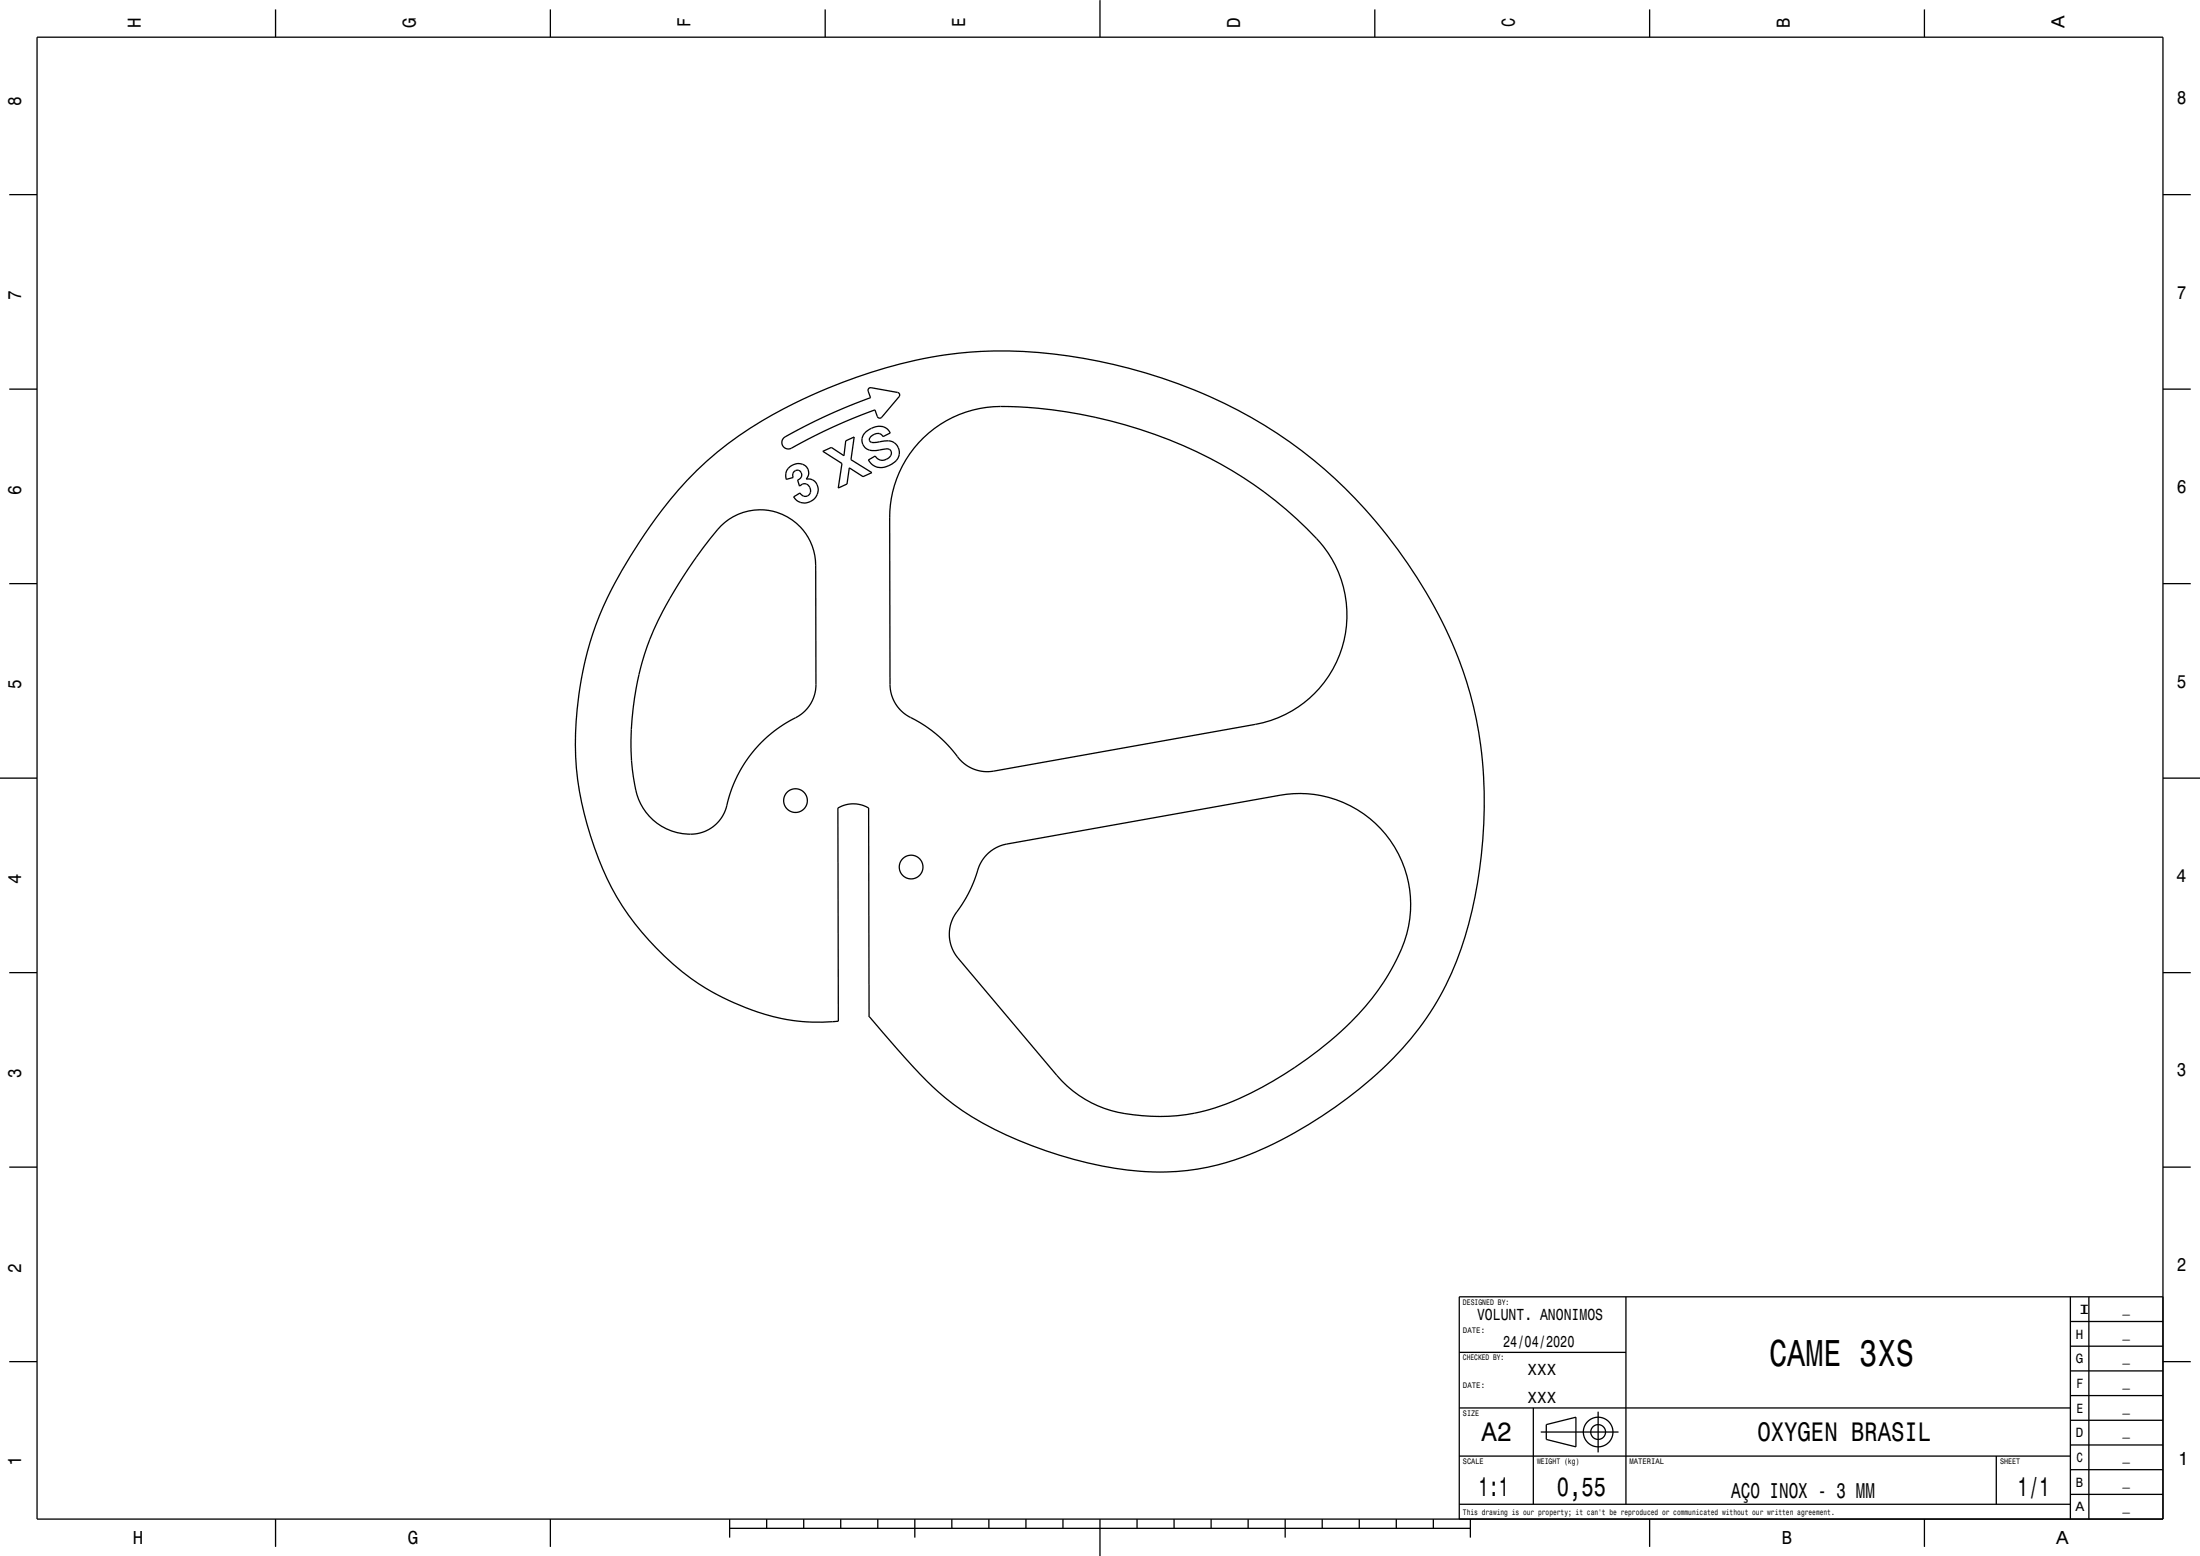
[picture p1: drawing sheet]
<svg xmlns="http://www.w3.org/2000/svg" width="594mm" height="420mm" viewBox="0 0 594 420" stroke-linecap="round" stroke-linejoin="round" font-family="sans-serif">
<g fill="none" stroke="#000" stroke-width=".35">
<path d="M10 10h574v400h-574zM74.4 2.5v7.5M148.6 2.5v7.5M222.8 2.5v7.5M297 0v10M371.2 2.5v7.5M445.4 2.5v7.5M519.6 2.5v7.5M2.5 52.5h7.5M584 52.5h7.5M2.5 105h7.5M211.6 118.2l4.5-2.5 6.2-3.1 6-2.6 6.7-2.6-.6-2 .3-.7 .5-.1 7.1 1.3 .6 .5-.1 .7-4.9 5.7-.5 .1-.4-.3-.8-2-10.9 4.5-9.6 4.7a6.4 6.4 0 0 1-3.2 1.4 1.75 1.75 0 0 1-.9-3z"/>
<path d="M233.5 116.8a4.7 4.7 0 0 1 6-1l.9 1.1-2 .9a2.14 2.14 0 0 0-3.7 .7l.3 .7a1.7 1.7 0 0 0 1.6 .2l.9-.1a4.2 4.2 0 0 1 4.3 .5 3.4 3.4 0 0 1-1.2 5.6 4.2 4.2 0 0 1-5.7-.6l-.4-.6 1.8-1.1a2.38 2.38 0 0 0 2.5 1.1 2.38 2.38 0 0 0 1.9-2.1 1.54 1.54 0 0 0-2.2-.8l-.5 .1a4.3 4.3 0 0 1-4.8-1 2.81 2.81 0 0 1 .3-3.6zM249.4 118.1a30.4 30.4 0 0 1 23.2-8.4 125.2 125.2 0 0 1 68.7 23.1 83.2 83.2 0 0 1 17.3 16.4 30 30 0 0 1-19.6 46.3l-71 12.7-3.3-.1-3-1.1-2.2-1.6-3.7-4.4-3.1-2.9-3-2.2-4.6-2.6-1.6-1.2-1.7-2.1-1-2.3-.5-3-.1-44.9a30 30 0 0 1 9.2-21.7zM584 105h7.5M188.1 127a110.8 110.8 0 0 1 35.4-22.2 119.3 119.3 0 0 1 48.8-10.1 140.3 140.3 0 0 1 75.9 24.6 132.9 132.9 0 0 1 47.8 64.6 116.4 116.4 0 0 1 2.9 54.5 88.3 88.3 0 0 1-12.8 35 98.5 98.5 0 0 1-29.2 27.9 92.8 92.8 0 0 1-30.8 13.8 73 73 0 0 1-32.4-1.2 104.3 104.3 0 0 1-36.2-15.8 100.5 100.5 0 0 1-15.5-15.2l-7.3-8.4-.2-56.4a8.1 8.1 0 0 0-8.3 0l.1 57.6a52.3 52.3 0 0 1-28-5 65.2 65.2 0 0 1-25-19.1 75.8 75.8 0 0 1-15.6-32.1 87.4 87.4 0 0 1 .5-41.8 89.1 89.1 0 0 1 12-27.6 124.6 124.6 0 0 1 17.9-23.1zM212.8 126.4a3.1 3.1 0 0 1 5.5 .8v1l-.6 1.1a2.98 2.98 0 0 1 3.1 1.8 2.98 2.98 0 0 1-.9 3.5 3.5 3.5 0 0 1-5.6-.5l1.7-1a1.56 1.56 0 0 0 2.3 .6 1.56 1.56 0 0 0 .2-2.4l-1-.7a1.82 1.82 0 0 0-1.6 .6l-.5-1.6a1.28 1.28 0 0 0 .9-2 1.28 1.28 0 0 0-2.2 .1v1.2l-1.8 .5-.2-1a2.7 2.7 0 0 1 .7-2zM222.2 121.8l2.3-1 3.4 2.2 .4-4 2.3-1-.8 6.1 5.6 3.5-2.4 1.1-3.7-2.4-.6 4.4-2.4 1 1-6.6zM2.5 157.5h7.5M188 150.4l1.9-2.6a31.3 31.3 0 0 1 6.8-7.6 15 15 0 0 1 23.5 12.4l.1 32.3-.2 2-.6 1.9-1.1 1.9-1.6 1.7-1.4 1-3.7 2.1-2.8 2-2.9 2.4-2.7 3-2.3 3.2-2.2 3.9-1.6 4-1.3 4.5-1 2-2.1 2.5-2.9 1.6a10.3 10.3 0 0 1-4.1 .6 15.1 15.1 0 0 1-14.5-13.6 76.7 76.7 0 0 1 11.8-53.7l4.9-7.5M584 157.5h7.5M0 210h10M584 210h10M266.6 230.5l2.4-1.7 2.6-.9 74-13.2a30.2 30.2 0 0 1 30.1 12.8 30.2 30.2 0 0 1 .8 32.6l-1.6 2.9a65.9 65.9 0 0 1-15.8 18 96.4 96.4 0 0 1-32.3 18.4 50.8 50.8 0 0 1-28.6-.2 30.1 30.1 0 0 1-12.9-8.9l-26.6-31.7-1.1-1.6-.8-1.8-.4-1.7-.1-1.8 .7-3.2 .8-1.5 3.5-5.5 1.6-3.4 1.7-4.7 .8-1.5z"/>
<path d="M2.5 262.5h7.5M584 262.5h7.5M2.5 315h7.5M584 315h7.5M439 350v56M559 356.7h25M559 350v60M564 350v60M584 350h-190v60M2.5 367.5h7.5M394 365h45M559 376.7h25"/>
<path d="M559 370h25M559 363.4h25M584 367.5h7.5M394 393h165M394 380h165M414 380v26M416 386.5h21M417.5 384.5l8-2v8l-8-2zM431.5 381v11M539 393v13M559 396.7h25M559 390h25"/>
<path d="M559 383.4h25M74.4 410v7.5M148.6 410v7.5M197 412.5h200M197 410v5M207 410v2.5M217 410v2.5M227 410v2.5M237 410v2.5M247 410v5M257 410v2.5M267 410v2.5"/>
<path d="M277 410v2.5M287 410v2.5M297 410v10M307 410v2.5M317 410v2.5M327 410v2.5M337 410v2.5M347 410v5M357 410v2.5M367 410v2.5M377 410v2.5M387 410v2.5"/>
<path d="M394 406h165M397 410v5M445.4 410v7.5M519.6 410v7.5M559 403.4h25"/>
<circle cx="214.8" cy="216.1" r="3.2"/>
<circle cx="246" cy="234" r="3.2"/>
<circle cx="431.5" cy="386.5" r="4"/>
<circle cx="431.5" cy="386.5" r="2"/>
</g>
<text font-size="10.1" x="477.7" y="368.6">CAME 3XS</text>
<g font-size="7.2">
<text x="400" y="388.8">A2</text>
<text x="474.5" y="389.1">OXYGEN BRASIL</text>
<text x="399.2" y="403.8">1:1</text>
<text x="420.4" y="403.8">0,55</text>
<text x="544.8" y="403.8">1/1</text>
</g>
<text font-size="5.8" x="467.4" y="404.3">AÇO INOX - 3 MM</text>
<g font-size="5">
<text x="38" y="7.5" transform="rotate(-90 38 7.5)">H</text>
<text x="112.2" y="7.5" transform="rotate(-90 112.2 7.5)">G</text>
<text x="186.4" y="7.3" transform="rotate(-90 186.4 7.3)">F</text>
<text x="260.6" y="7.3" transform="rotate(-90 260.6 7.3)">E</text>
<text x="334.8" y="7.5" transform="rotate(-90 334.8 7.5)">D</text>
<text x="409" y="7.3" transform="rotate(-90 409 7.3)">C</text>
<text x="483.2" y="7.5" transform="rotate(-90 483.2 7.5)">B</text>
<text x="557.4" y="7.7" transform="rotate(-90 557.4 7.7)">A</text>
<text x="5.7" y="28.6" transform="rotate(-90 5.7 28.6)">8</text>
<text x="587.8" y="28.1">8</text>
<text x="5.7" y="81.1" transform="rotate(-90 5.7 81.1)">7</text>
<text x="587.8" y="80.6">7</text>
<text x="5.7" y="133.6" transform="rotate(-90 5.7 133.6)">6</text>
<text x="587.8" y="133.1">6</text>
<text x="587.8" y="185.6">5</text>
<text x="5.7" y="186.1" transform="rotate(-90 5.7 186.1)">5</text>
<text x="5.7" y="238.7" transform="rotate(-90 5.7 238.7)">4</text>
<text x="587.6" y="238.1">4</text>
<text x="5.7" y="291.1" transform="rotate(-90 5.7 291.1)">3</text>
<text x="587.8" y="290.6">3</text>
<text x="5.7" y="343.6" transform="rotate(-90 5.7 343.6)">2</text>
<text x="587.8" y="343.1">2</text>
<text x="5.7" y="395.7" transform="rotate(-90 5.7 395.7)">1</text>
<text x="588.1" y="395.6">1</text>
<text x="35.9" y="416.8">H</text>
<text x="110.1" y="416.8">G</text>
<text x="481.1" y="416.8">B</text>
<text x="555.1" y="416.8">A</text>
</g>
<g font-size="4.3">
<text x="398.8" y="356.2">VOLUNT. ANONIMOS</text>
<text x="405.9" y="363.7">24/04/2020</text>
<text x="412.5" y="371.2">XXX</text>
<text x="412.5" y="378.7">XXX</text>
</g>
<g font-size="3.6">
<text x="561.1" y="354.6">I</text>
<text x="560.5" y="361.3">H</text>
<text x="560.5" y="368">G</text>
<text x="560.6" y="374.6">F</text>
<text x="560.6" y="381.3">E</text>
<text x="560.5" y="388">D</text>
<text x="560.6" y="394.6">C</text>
<text x="560.5" y="401.3">B</text>
<text x="560.4" y="408">A</text>
</g>
<g font-size="2.9">
<text x="573.1" y="354.4">_</text>
<text x="573.1" y="361.1">_</text>
<text x="573.1" y="367.7">_</text>
<text x="573.1" y="374.4">_</text>
<text x="573.1" y="381.1">_</text>
<text x="573.1" y="387.7">_</text>
<text x="573.1" y="394.4">_</text>
<text x="573.1" y="401.1">_</text>
<text x="573.1" y="407.7">_</text>
</g>
<g font-size="2.2">
<text x="395" y="352.2">DESIGNED BY:</text>
<text x="395" y="359.7">DATE:</text>
<text x="395" y="367.2">CHECKED BY:</text>
<text x="395" y="374.7">DATE:</text>
<text x="395" y="382.2">SIZE</text>
<text x="395" y="395.2">SCALE</text>
<text x="415" y="395.2">WEIGHT (kg)</text>
<text x="440" y="395.2">MATERIAL</text>
<text x="540" y="395.2">SHEET</text>
<text x="395" y="408.8">This drawing is our property; it can't be reproduced or communicated without our written agreement.</text>
</g>
</svg>
